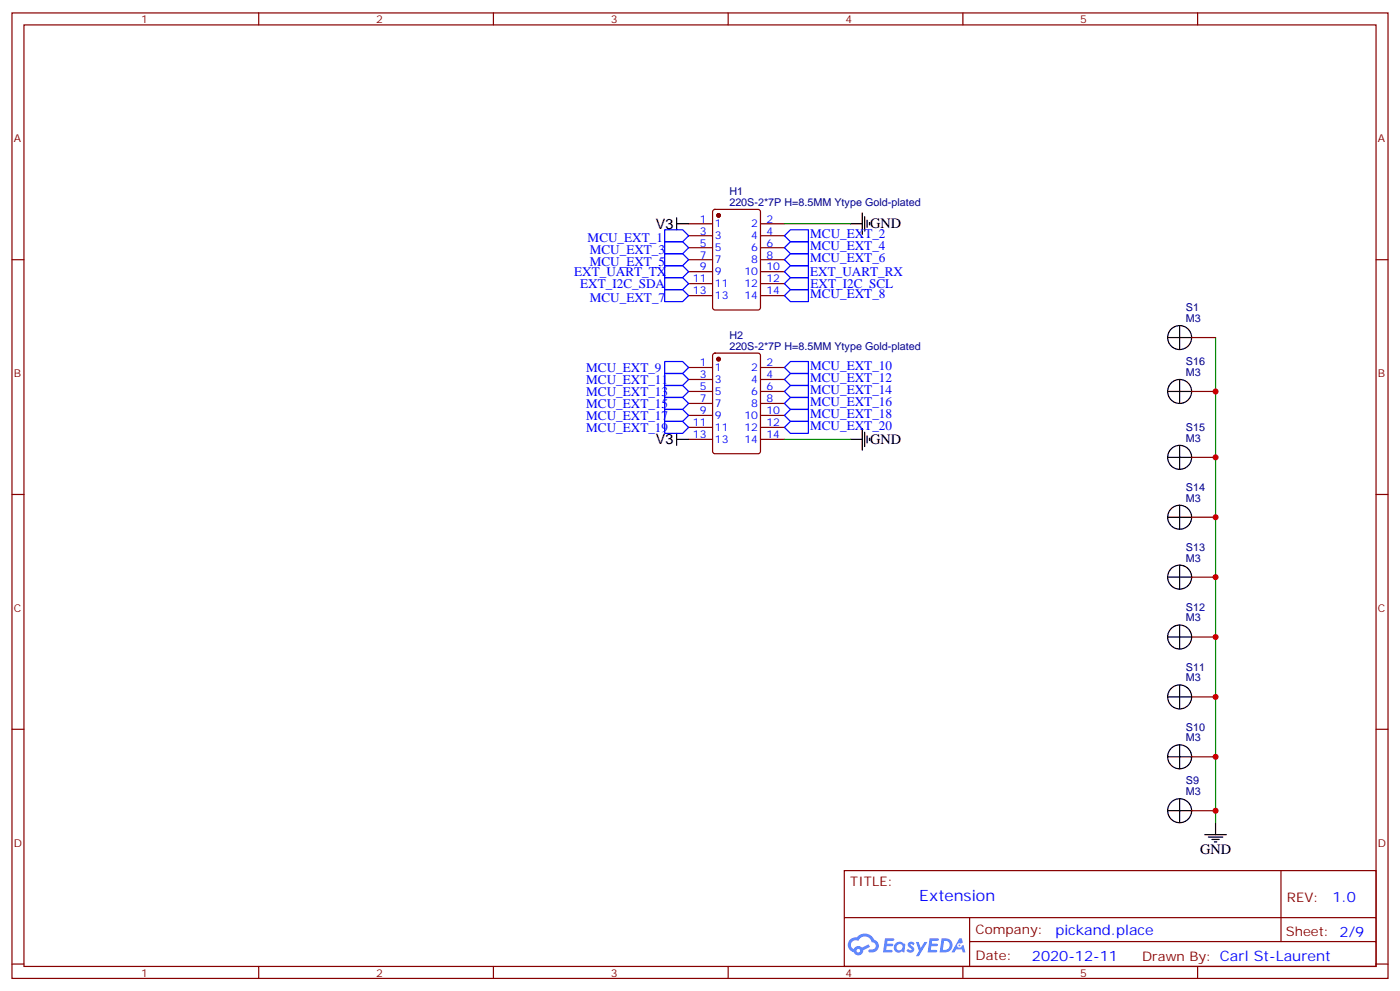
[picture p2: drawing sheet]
<svg xmlns="http://www.w3.org/2000/svg" width="412mm" height="292mm" viewBox="0 0 412 292" stroke-linecap="round" stroke-linejoin="round" font-family="sans-serif">
<g fill="none" stroke="#870000" stroke-width=".35">
<path d="M3.5 3.8h405.4v284.3h-405.4zM7.1 7.3h398.2v277.3h-398.2zM76.2 3.8v3.5M145.3 3.8v3.5M214.5 3.8v3.5M283.6 3.8v3.5M352.8 3.8v3.5M3.5 76.5h3.6M405.3 76.5h3.6M3.5 145.6h3.6M405.3 145.6h3.6M3.5 214.8h3.6"/>
<path d="M405.3 214.8h3.6M248.7 256.4h156.6v28.2h-156.6zM377.3 256.4v20.9M248.7 270.2h156.5M285.6 277.3h119.6M285.6 270.2v14.2M3.5 283.9h3.6M76.2 284.6v3.5M145.3 284.6v3.5M214.5 284.6v3.5M283.6 284.6v3.5M352.8 284.6v3.5"/>
<path d="M405.3 283.9h3.6"/>
</g>
<g fill="#5487ff">
<path d="M267.7 277.6a1.22 1.22 0 0 1 1.7 .2l-.4 .6a.47 .47 0 0 0-.3-.4 .47 .47 0 0 0-.5 .2l.1 .2a1.14 1.14 0 0 1 .8 1.8 1.14 1.14 0 0 1-1.9 0l-.2-.2 .5-.6 .7 .5a.29 .29 0 0 0 .3-.3 .29 .29 0 0 0-.2-.3 1.04 1.04 0 0 1-.6-1.7z"/>
<path d="M260.7 276.3h2.4l.3 .2-.2 .5-1.8 .1-.1 .8h1.5l.3 .4-.3 .4h-1.6l-.2 1.1h1.7l.2 .3-.2 .3-2.6 .1z"/>
<path d="M273.8 276.3h2.4l.3 .2-.1 .5-1.8 .1-.2 .8h1.6l.3 .4-.4 .4h-1.6l-.1 1.1h1.7l.2 .3-.2 .3-2.6 .1z"/>
<path d="M282.6 276.3h.7l.3 1.3-.6 .3a.69 .69 0 0 0-1 .3 .69 .69 0 0 0 .4 .9 .69 .69 0 0 0 .9-.6l.5-.2 .6 2.2h-.8l-.2-.9h-1.8l-.5 .9h-.8z"/>
<path d="M269.8 277.4h.8l.6 1.8 1.1-1.8h.9l-2.6 4.2h-.8l.9-1.5z"/>
<path d="M277.4 276.3l-.6 4.2h1.3a2.11 2.11 0 0 0 2.5-2.1 2.11 2.11 0 0 0-2.5-2.1zM278.1 277.1a1.39 1.39 0 0 1 1.7 1.4 1.39 1.39 0 0 1-1.8 1.3h-.3z"/>
<path d="M263.7 277.9a1.54 1.54 0 0 0-.1 2.2 1.54 1.54 0 0 0 2.2 .1l.6 .3 .3-2.3-.2-.3h-.4a1.49 1.49 0 0 0-2.4 0zM264 278.9a.94 .94 0 0 1 1.8 0 .94 .94 0 0 1-1.8 0z"/>
<path d="M250.4 276.7a2.18 2.18 0 0 0 1.1 3.7 1.44 1.44 0 0 0 1.6 .9 1.44 1.44 0 0 0 1.2-1.4l2-1.1-.5-.7-1.9 1a1.47 1.47 0 0 0-2.4 .4 1.39 1.39 0 0 1-.7-1.9 1.39 1.39 0 0 1 2-.5 2.12 2.12 0 0 1 2.2-1.3 2.12 2.12 0 0 1 1.9 1.7 1.14 1.14 0 0 1 1.1 1.4 1.14 1.14 0 0 1-1.7 .7 .43 .43 0 0 0-.5 .4 .43 .43 0 0 0 .4 .5 1.98 1.98 0 0 0 2.5-1.2 1.98 1.98 0 0 0-1.2-2.6 3.1 3.1 0 0 0-5.3-.6l-.9 .1zM252.3 280a.55 .55 0 0 1 1.1 0 .55 .55 0 0 1-1.1 0z"/>
<circle cx="282.6" cy="278.4" r=".26"/>
</g>
<g fill="none" stroke="#000" stroke-width=".35">
<path d="M199.3 65.9h3.5M199.3 64.1v3.6M250.5 65.9h3.5M254 62.7v6.4M254.7 63.8v4.2M255.4 64.8v2.2M256.1 65.5v.8M344 99.4h7M347.5 95.9v7M344 115.3h7M347.5 111.8v7M199.3 127.6v3.6"/>
<path d="M199.3 129.4h3.5M250.5 129.4h3.5M254 126.2v6.4M254.7 127.3v4.2M255.4 128.3v2.2M256.1 129v.8M344 134.7h7M347.5 131.2v7M344 152.3h7M347.5 148.8v7.1M344 170h7M347.5 166.4v7.1"/>
<path d="M344 187.6h7M347.5 184.1v7M344 205.2h7M347.5 201.7v7.1M347.5 219.4v7M344 238.8h7M344 222.9h7M347.5 235.2v7.1M354.9 245.8h6.3M356 246.5h4.2M357 247.2h2.1M357.7 247.9h.7"/>
<path d="M358.1 242.3v3.5"/>
<circle cx="347.5" cy="99.4" r="3.5"/>
<circle cx="347.5" cy="115.3" r="3.5"/>
<circle cx="347.5" cy="134.7" r="3.5"/>
<circle cx="347.5" cy="152.3" r="3.5"/>
<circle cx="347.5" cy="170" r="3.5"/>
<circle cx="347.5" cy="187.6" r="3.5"/>
<circle cx="347.5" cy="205.2" r="3.5"/>
<circle cx="347.5" cy="222.9" r="3.5"/>
<circle cx="347.5" cy="238.8" r="3.5"/>
</g>
<g fill="none" stroke="#870000" stroke-width=".35">
<path d="M202.8 65.9h7.1M202.8 69.4h7.1M202.8 73h7.1M202.8 76.5h7.1M210.1 61.9l.5-.2h12.7l.7 .4v28.5l-.4 .6-13 .1-.6-.5-.1-28.4zM224 65.9h7.1M224 69.4h7.1M224 73h7.1M224 76.5h7.1M202.8 80h7.1M202.8 83.5h7.1M202.8 87.1h7.1"/>
<path d="M224 80h7.1M224 83.5h7.1M224 87.1h7.1M351 99.4h7.1M202.8 115.3h7.1M202.8 108.2h7.1M202.8 111.8h7.1M202.8 118.8h7.1M210.1 104.2l.5-.2h12.7l.7 .4v28.5l-.4 .7h-13l-.6-.4-.1-28.5zM224 115.3h7.1M224 108.2h7.1M224 111.8h7.1"/>
<path d="M224 118.8h7.1M351 115.3h7.1M202.8 122.3h7.1M202.8 125.9h7.1M202.8 129.4h7.1M224 122.3h7.1M224 125.9h7.1M224 129.4h7.1M351 134.7h7.1M351 152.3h7.1M351 170h7.1M351 187.6h7.1"/>
<path d="M351 205.2h7.1M351 238.8h7.1M351 222.9h7.1"/>
</g>
<path d="M231.1 65.9h19.4M358.1 99.4v142.9M231.1 129.4h19.4" fill="none" stroke="#008700" stroke-width=".35"/>
<g fill="#870000" stroke="#870000" stroke-width=".35">
<circle cx="211.7" cy="63.4" r=".53"/>
<circle cx="211.7" cy="105.8" r=".53"/>
</g>
<g fill="none" stroke="#00f" stroke-width=".35">
<path d="M195.8 67.7h5.3l1.7 1.7-1.7 1.8h-5.3zM195.8 71.2h5.3l1.7 1.8-1.7 1.7h-5.3zM195.8 74.7h5.3l1.7 1.8-1.7 1.7h-5.3zM195.8 78.2h5.3l1.7 1.8-1.7 1.8h-5.3zM231.1 69.4l1.7-1.7h5.3v3.5h-5.3zM231.1 73l1.7-1.8h5.3v3.5h-5.3zM231.1 76.5l1.7-1.8h5.3v3.5h-5.3zM195.8 81.8h5.3l1.7 1.7-1.7 1.8h-5.3zM195.8 85.3h5.3l1.7 1.8-1.7 1.7h-5.3zM231.1 80l1.7-1.8h5.3v3.6h-5.3zM231.1 83.5l1.7-1.7h5.3v3.5h-5.3zM231.1 87.1l1.7-1.8h5.3v3.5h-5.3z"/>
<path d="M195.8 106.5h5.3l1.7 1.7-1.7 1.8h-5.3zM195.8 110h5.3l1.7 1.8-1.7 1.7h-5.3zM195.8 113.5h5.3l1.7 1.8-1.7 1.8h-5.3zM195.8 117.1h5.3l1.7 1.7-1.7 1.8h-5.3zM231.1 108.2l1.7-1.7h5.3v3.5h-5.3zM231.1 111.8l1.7-1.8h5.3v3.5h-5.3zM231.1 115.3l1.7-1.8h5.3v3.6h-5.3zM231.1 118.8l1.7-1.7h5.3v3.5h-5.3zM195.8 120.6h5.3l1.7 1.7-1.7 1.8h-5.3zM195.8 124.1h5.3l1.7 1.8-1.7 1.7h-5.3zM231.1 122.3l1.7-1.7h5.3v3.5h-5.3zM231.1 125.9l1.7-1.8h5.3v3.5h-5.3z"/>
</g>
<g fill="#c00">
<circle cx="358.1" cy="238.8" r=".88"/>
<circle cx="358.1" cy="222.9" r=".88"/>
<circle cx="358.1" cy="205.2" r=".88"/>
<circle cx="358.1" cy="187.6" r=".88"/>
<circle cx="358.1" cy="170" r=".88"/>
<circle cx="358.1" cy="152.3" r=".88"/>
<circle cx="358.1" cy="134.7" r=".88"/>
<circle cx="358.1" cy="115.3" r=".88"/>
</g>
<text font-size="4.6" fill="#00f" x="270.8" y="265.4">Extension</text>
<g font-size="4.2">
<text x="193.2" y="67.4">V3</text>
<text x="256.3" y="67.3">GND</text>
<text x="193.2" y="130.9">V3</text>
<text x="256.3" y="130.8">GND</text>
<text x="353.5" y="251.5">GND</text>
</g>
<g font-size="4.2" fill="#00f">
<text x="392.5" y="265.7">1.0</text>
<text x="310.9" y="275.2">pickand.place</text>
<text x="304" y="283">2020-12-11</text>
</g>
<g font-size="3.9" fill="#00f">
<text x="173.1" y="71.2">MCU_EXT_1</text>
<text x="238.7" y="70.2">MCU_EXT_2</text>
<text x="173.7" y="74.7">MCU_EXT_3</text>
<text x="238.7" y="73.7">MCU_EXT_4</text>
<text x="238.7" y="77.3">MCU_EXT_6</text>
<text x="169.1" y="81.3">EXT_UART_TX</text>
<text x="173.7" y="78.2">MCU_EXT_5</text>
<text x="238.7" y="81.3">EXT_UART_RX</text>
<text x="170.9" y="84.8">EXT_I2C_SDA</text>
<text x="173.7" y="88.8">MCU_EXT_7</text>
<text x="238.6" y="87.8">MCU_EXT_8</text>
<text x="238.8" y="84.8">EXT_I2C_SCL</text>
<text x="172.7" y="109.5">MCU_EXT_9</text>
<text x="172.7" y="113">MCU_EXT_11</text>
<text x="238.6" y="109">MCU_EXT_10</text>
<text x="238.6" y="112.5">MCU_EXT_12</text>
<text x="172.7" y="116.6">MCU_EXT_13</text>
<text x="238.6" y="116.1">MCU_EXT_14</text>
<text x="238.6" y="119.6">MCU_EXT_16</text>
<text x="172.7" y="120.1">MCU_EXT_15</text>
<text x="172.7" y="123.6">MCU_EXT_17</text>
<text x="238.6" y="123.1">MCU_EXT_18</text>
<text x="172.7" y="127.1">MCU_EXT_19</text>
<text x="238.6" y="126.6">MCU_EXT_20</text>
</g>
<g font-size="3.9" fill="#800">
<text x="250.5" y="261">TITLE:</text>
<text x="379.1" y="265.7">REV:</text>
<text x="287.4" y="275.2">Company:</text>
<text x="378.7" y="275.8">Sheet: 2/9</text>
<text x="287.4" y="282.9">Date:</text>
<text x="336.4" y="282.9">Drawn By: Carl St-Laurent</text>
</g>
<g font-size="3.2" fill="#800">
<text x="41.6" y="6.8">1</text>
<text x="110.8" y="6.8">2</text>
<text x="179.9" y="6.8">3</text>
<text x="249.1" y="6.8">4</text>
<text x="318.2" y="6.8">5</text>
<text x="4.1" y="41.9">A</text>
<text x="405.9" y="41.9">A</text>
<text x="4.1" y="111.1">B</text>
<text x="405.9" y="111.1">B</text>
<text x="4.1" y="180.2">C</text>
<text x="405.9" y="180.2">C</text>
<text x="4.1" y="249.3">D</text>
<text x="405.9" y="249.3">D</text>
<text x="41.6" y="287.6">1</text>
<text x="110.8" y="287.6">2</text>
<text x="179.9" y="287.6">3</text>
<text x="249.1" y="287.6">4</text>
<text x="318.2" y="287.6">5</text>
</g>
<g font-size="3.2" fill="#000080">
<text x="214.8" y="57.5">H1</text>
<text x="214.8" y="60.6">220S-2*7P H=8.5MM Ytype Gold-plated</text>
<text x="349.3" y="94.8">M3</text>
<text x="349.3" y="91.7">S1</text>
<text x="214.8" y="99.8">H2</text>
<text x="214.8" y="102.9">220S-2*7P H=8.5MM Ytype Gold-plated</text>
<text x="349.3" y="107.6">S16</text>
<text x="349.3" y="110.7">M3</text>
<text x="349.3" y="130.1">M3</text>
<text x="349.3" y="127">S15</text>
<text x="349.3" y="147.7">M3</text>
<text x="349.3" y="144.6">S14</text>
<text x="349.3" y="165.4">M3</text>
<text x="349.3" y="162.2">S13</text>
<text x="349.3" y="179.9">S12</text>
<text x="349.3" y="183">M3</text>
<text x="349.3" y="197.5">S11</text>
<text x="349.3" y="200.7">M3</text>
<text x="349.3" y="215.2">S10</text>
<text x="349.3" y="218.3">M3</text>
<text x="349.3" y="231">S9</text>
<text x="349.3" y="234.2">M3</text>
</g>
<g font-size="3.2" fill="#00f">
<text x="206.1" y="65.5">1</text>
<text x="225.8" y="65.5">2</text>
<text x="206.1" y="69.1">3</text>
<text x="210.6" y="67">1</text>
<text x="210.6" y="70.5">3</text>
<text x="221.3" y="67">2</text>
<text x="221.3" y="70.5">4</text>
<text x="225.8" y="69.1">4</text>
<text x="206.1" y="72.6">5</text>
<text x="206.1" y="76.1">7</text>
<text x="210.6" y="74">5</text>
<text x="210.6" y="77.5">7</text>
<text x="221.3" y="74">6</text>
<text x="221.3" y="77.5">8</text>
<text x="225.8" y="72.6">6</text>
<text x="225.8" y="76.1">8</text>
<text x="204.1" y="83.2">11</text>
<text x="206.1" y="79.7">9</text>
<text x="210.6" y="81.1">9</text>
<text x="219.3" y="81.1">10</text>
<text x="225.8" y="79.7">10</text>
<text x="225.8" y="83.2">12</text>
<text x="204.1" y="86.7">13</text>
<text x="210.6" y="84.6">11</text>
<text x="210.6" y="88.1">13</text>
<text x="219.3" y="84.6">12</text>
<text x="219.3" y="88.1">14</text>
<text x="225.8" y="86.7">14</text>
<text x="206.1" y="107.9">1</text>
<text x="225.8" y="107.9">2</text>
<text x="206.1" y="111.4">3</text>
<text x="210.6" y="109.3">1</text>
<text x="210.6" y="112.8">3</text>
<text x="221.3" y="109.3">2</text>
<text x="221.3" y="112.8">4</text>
<text x="225.8" y="111.4">4</text>
<text x="206.1" y="114.9">5</text>
<text x="206.1" y="118.5">7</text>
<text x="210.6" y="116.3">5</text>
<text x="210.6" y="119.9">7</text>
<text x="221.3" y="116.3">6</text>
<text x="221.3" y="119.9">8</text>
<text x="225.8" y="114.9">6</text>
<text x="225.8" y="118.5">8</text>
<text x="204.1" y="125.5">11</text>
<text x="206.1" y="122">9</text>
<text x="210.6" y="123.4">9</text>
<text x="219.3" y="123.4">10</text>
<text x="225.8" y="122">10</text>
<text x="225.8" y="125.5">12</text>
<text x="204.1" y="129">13</text>
<text x="210.6" y="126.9">11</text>
<text x="210.6" y="130.5">13</text>
<text x="219.3" y="126.9">12</text>
<text x="219.3" y="130.5">14</text>
<text x="225.8" y="129">14</text>
</g>
</svg>
